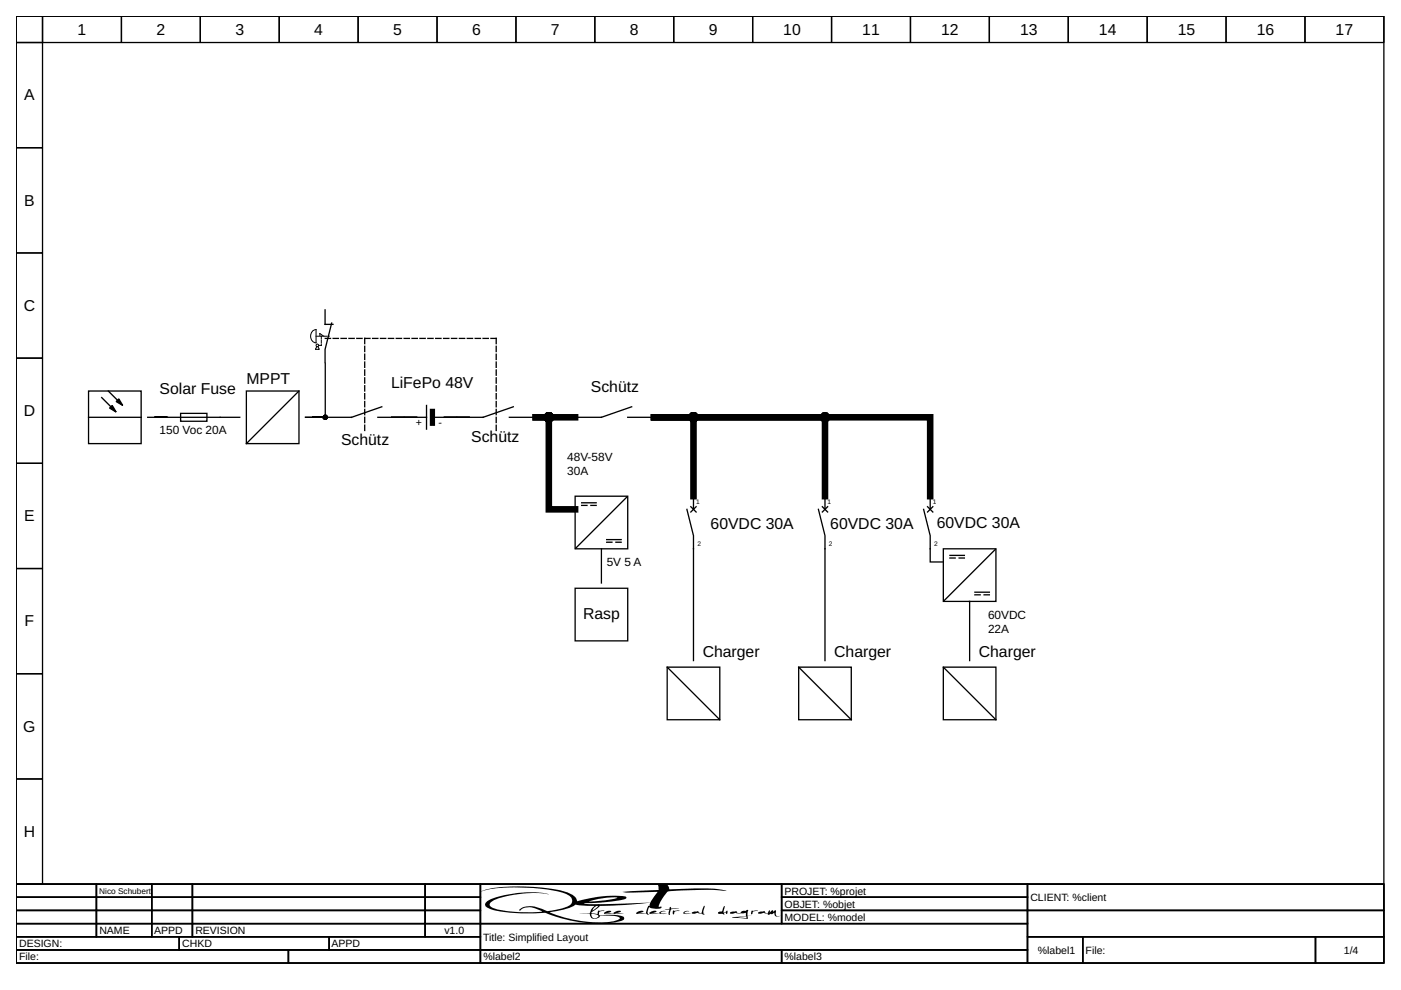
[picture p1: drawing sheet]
<svg xmlns="http://www.w3.org/2000/svg" width="297mm" height="210mm" viewBox="0 0 297 210" stroke-linecap="round" stroke-linejoin="round" font-family="sans-serif">
<g fill="none" stroke="#000" stroke-width=".28">
<path d="M3.4 3.4h290v184.1h-290zM3.4 3.4h5.6v5.6h-5.6zM3.4 9h5.6v22.3h-5.6zM9 3.4h16.7v5.6h-16.7zM25.7 3.4h16.8v5.6h-16.8zM42.5 3.4h16.7v5.6h-16.7zM59.2 3.4h16.7v5.6h-16.7zM75.9 3.4h16.8v5.6h-16.8zM92.7 3.4h16.7v5.6h-16.7zM109.4 3.4h16.7v5.6h-16.7zM126.1 3.4h16.7v5.6h-16.7zM142.8 3.4h16.8v5.6h-16.8z"/>
<path d="M159.6 3.4h16.7v5.6h-16.7zM176.3 3.4h16.7v5.6h-16.7zM193 3.4h16.8v5.6h-16.8zM209.8 3.4h16.7v5.6h-16.7zM226.5 3.4h16.7v5.6h-16.7zM243.2 3.4h16.8v5.6h-16.8zM260 3.4h16.7v5.6h-16.7zM276.7 3.4h16.7v5.6h-16.7zM3.4 31.3h5.6v22.3h-5.6zM3.4 53.6h5.6v22.3h-5.6zM3.4 75.9h5.6v22.3h-5.6zM68.9 65.7v3.1h1.7"/>
<path d="M69 77v11.5h-4.2h9.7l6.5-2.3M70.3 68.5l-1.4 5.6v2.8M3.4 98.2h5.6v22.3h-5.6zM18.8 82.9h11.1v11.2h-11.1zM18.8 88.5h11.1M21.6 84.3l2.8 2.8M23 82.9l2.7 2.8M31.3 88.5h19.5M38.3 87.6h5.6v1.7h-5.6zM52.2 82.9h11.2v11.2h-11.2zM63.4 82.9l-11.2 11.2M80.1 88.5h10.3"/>
<path d="M82.9 88.5h5.6zM90.4 86v5M94.1 88.5h5.5zM108 88.5h5.6M108.8 86.2l-6.4 2.3h-10.3M133.1 88.5h5.6M133.9 86.2l-6.4 2.3h-5.6M121.9 105.2h11.2v11.2h-11.2zM123.3 107.2h1.1M123.3 106.6h3.1M125.3 107.2h1.1M127.5 116.4v7.2"/>
<path d="M128.6 115h1.1M128.6 114.4h3.1M130.6 115h1.1M133 105.3l-11 11M145.6 108l1.4 5.6v26.5M146.5 107.4l1.1 1.2M147 105.2v2.8M147.6 107.4l-1.1 1.2M173.5 108l1.4 5.6v26.5M174.4 107.4l1.1 1.2M174.9 105.2v2.8M175.5 107.4l-1.1 1.2"/>
<path d="M195.8 108l1.4 5.6v5.5h2.8M196.7 107.4l1.1 1.2M197.2 105.2v2.8M197.8 107.4l-1.1 1.2M200 116.4h11.2v11.1h-11.2zM201.4 118.3h1.1M201.4 117.8h3.1M203.4 118.3h1.1M211.1 116.5l-11 10.9M3.4 120.5h5.6v22.3h-5.6zM121.9 124.7h11.2v11.2h-11.2zM205.6 127.5v12.6"/>
<path d="M206.7 126.1h1.1M206.7 125.6h3.1M208.6 126.1h1.2M3.4 142.8h5.6v22.4h-5.6zM141.5 141.5h11.1v11.1h-11.1zM141.5 141.5l11.1 11.1M169.3 141.5h11.2v11.1h-11.2zM169.3 141.5l11.2 11.1M200 141.5h11.2v11.1h-11.2zM200 141.5l11.2 11.1M3.4 165.2h5.6v22.3h-5.6zM3.4 187.5h290v16.7h-290z"/>
<path d="M3.4 187.5h17v2.7h-17zM3.4 190.2h17v2.8h-17zM3.4 193h17v2.8h-17zM3.4 195.8h17v2.8h-17zM3.4 198.6h34.6v2.8h-34.6zM20.4 187.5h11.8v2.7h-11.8zM20.4 190.2h11.8v2.8h-11.8zM20.4 193h11.8v2.8h-11.8zM20.4 195.8h11.8v2.8h-11.8zM32.2 187.5h8.6v2.7h-8.6zM32.2 190.2h8.6v2.8h-8.6zM32.2 193h8.6v2.8h-8.6z"/>
<path d="M32.2 195.8h8.6v2.8h-8.6zM38 198.6h31.8v2.8h-31.8zM40.8 187.5h49.4v2.7h-49.4zM40.8 190.2h49.4v2.8h-49.4zM40.8 193h49.4v2.8h-49.4zM40.8 195.8h49.4v2.8h-49.4zM69.8 198.6h32.1v2.8h-32.1zM90.2 187.5h11.7v2.7h-11.7zM90.2 190.2h11.7v2.8h-11.7zM90.2 193h11.7v2.8h-11.7zM90.2 195.8h11.7v2.8h-11.7zM101.9 187.5h63.8v8.3h-63.8z"/>
<path d="M101.9 195.8h115.9v5.6h-115.9zM165.7 187.5h52.1v2.7h-52.1zM165.7 190.2h52.1v2.8h-52.1zM165.7 193h52.1v2.8h-52.1zM217.8 187.5h75.6v5.5h-75.6zM217.8 193h75.6v5.6h-75.6zM217.8 198.6h11.8v5.6h-11.8zM229.6 198.6h49.3v5.6h-49.3zM278.9 198.6h14.5v5.6h-14.5zM3.4 201.4h57.8v2.8h-57.8zM61.2 201.4h40.7v2.8h-40.7zM101.9 201.4h63.8v2.8h-63.8z"/>
<path d="M165.7 201.4h52.1v2.8h-52.1z"/>
</g>
<g fill="#000">
<path d="M128.2 193.4l.7-.3 .7 .1-.2 .2-1 .3a3.6 3.6 0 0 0 2.6-.6l.7 .1-1.3 .4h1.8a3.7 3.7 0 0 1-2.2 0l-1.8 .2-.1-.1zM137.7 193.5l1.2-.4 .3 .1-1.2 .4h1.7a1.15 1.15 0 0 1 1.4-.4l-.6 .1-.4 .3 .3 .1 1-.1-.7 .2-1-.2-1.8 .2-.3-.2zM140.9 192.8l1-.1 .2-.4h.1l.1 .3h1.1l.6 .1h-.9a.93 .93 0 0 0-.9 .3 .93 .93 0 0 0-.2 1l-.2-.1 .1-1.1zM142.8 193.1h1.3l-.1 .1a.86 .86 0 0 0-1.2 .7l-.2-.2zM145 193.4l.8-.3 .3 .1a.62 .62 0 0 0-.9 .4h1.4l-.7 .2-.9-.1h-.1zM146.7 193.4l.2-.1a1.08 1.08 0 0 1 1.4 .2h.5l.4-1.4h.1l-.2 1.3v.1l.3 .1-.2 .1 .3 .2-1.6-.4-.3 .1a.74 .74 0 0 1-.9 0zM153.5 192.1l.2 .1-.3 1.3 .7-.4v.7l-.1-.1-.2-.3-.3 .3 .1 .2-1.3-.2v-.3l.8-.2zM159.4 193.1l1.1-.1 .1 .2a.9 .9 0 0 0-1.2 .7l-.2-.3zM160.8 193.5l1.2-.4 .2 .3 .5 .2 .4-.6 .1 .1v.4l.5-.5h.2v.3l.4-.3h.2v.2a.76 .76 0 0 0 .4 1.1l.6-.2a.8 .8 0 0 1-.9 .2 .8 .8 0 0 1-.5-.8l-.4 .3-.3-.1-.5 .3-.1-.3-1.2-.1a.74 .74 0 0 1-.9 0z"/>
<path d="M101.9 189.1a33.7 33.7 0 0 1 12-.7 16.7 16.7 0 0 1 6.9 1.6 1.3 1.3 0 0 1 .4 1.4 1.3 1.3 0 0 1-1.2 .9l-2.5 .7a2.9 2.9 0 0 1-2.9-.4 4.5 4.5 0 0 0-4.5 .3l.2 .2a3.1 3.1 0 0 1 3.6-.3l1.1 .5-2.8 .1a24.5 24.5 0 0 1-7.9-1l-.5-.5a1.88 1.88 0 0 1 1.7-1.4 23.7 23.7 0 0 1 10.9-.9 22 22 0 0 0-12.7 1.2 .96 .96 0 0 0-.7 1.4 13.8 13.8 0 0 0 6.6 1.4h4.7a3.2 3.2 0 0 1 2.6 .4 25.9 25.9 0 0 0 14.9 1.2l.5-.2v-.3l-.1-.4-.5-.1-1.6-.2h-3a.58 .58 0 0 1 0-.6 .58 .58 0 0 1 .6-.2l.5-.1h-1.3l-.2 .7-1.3-.3 1.8-1.4 5.2-.2 5.5-.5-.2 .6-.3 .1-.5 1.5h-1.7l1.2-.4a1.21 1.21 0 0 0-1.5 .5l.9 .1 1.2-.2 .3 .3h.3a.86 .86 0 0 1-.1-1.3l.2-.3a2.94 2.94 0 0 0 2.3 .3l.3-.4-.6 .1a5.5 5.5 0 0 1 1.8-3.2l3-.3a53.5 53.5 0 0 1 9.5 .1l-3.3-.5-8.8 .1a1.09 1.09 0 0 0-1.5-1l-.9 .2 .1 1-7.7 .4 1.5 .2 6-.2-1.5 2.3-10.4 .3h-2.8l-.9-.2 3.8-.2 4.2-.5a.94 .94 0 0 0 1-.5l-.1-.2a25 25 0 0 0-10.3 1l-.1-.3a3 3 0 0 0-2.5-1.7 40.9 40.9 0 0 0-16.9-.4zM124.9 191.1a15.3 15.3 0 0 1 6-.8l-2.2 .5zM116.5 193.4h.1a13 13 0 0 0 5.5-1.6l3.9 .3-.7 .8-.3 .7-2.2 .2 2.3-.1a1.18 1.18 0 0 0 .9 1.2 1.18 1.18 0 0 0 1.3-.7l1-.1a6.3 6.3 0 0 1 3.1 .5 .84 .84 0 0 1-.9 .6 25.6 25.6 0 0 1-14-1.8zM126.1 192.3l.7-.2-1.2 1zM125.4 193.7l1.1 .2 .4 .2-.1 .2a.75 .75 0 0 1-.9 .4 .75 .75 0 0 1-.5-1z"/>
<path d="M154.8 193.4v.2a.92 .92 0 0 0 1.2-.1l.6 .2 1.5-.2v.7l-3 .3 3.4 .3v-.6l1-.1-1 .1 .1-1a.23 .23 0 0 0-.2-.3 .23 .23 0 0 0-.3 .2 .84 .84 0 0 0-1.1 .5 .63 .63 0 0 1-.9-.4zM156.3 194.5l1.9-.2 .1 .2-.1 .2z"/>
</g>
<path d="M69 71.7h36.2M105.2 71.7v19.6M77.3 91.3v-19.6" fill="none" stroke="#000" stroke-width=".28" stroke-dasharray="1.1 .6"/>
<g fill="#000" stroke="#000" stroke-width=".28">
<path d="M23.8 86l.8 1.4-1.4-.9zM24.6 85.1l.6-.5 .8 1.4z"/>
<path d="M91.3 86.8h.8v3.4h-.8z" fill-rule="evenodd"/>
<circle cx="69" cy="88.5" r=".42"/>
</g>
<g fill="none" stroke="#000" stroke-width=".21">
<path d="M66.3 70.2l.7-.3v2.8a1.43 1.43 0 0 1-1.2-1.1 1.43 1.43 0 0 1 .5-1.4zM67.1 73.5l-.2 .6h.8l-.3-.6M67.8 71.3v-.6l.8 .6"/>
<circle cx="67.3" cy="73.2" r=".28"/>
</g>
<path d="M67 71.3h2.8M68.1 73.2h-.5M68.1 71.3v1.9" fill="none" stroke="#000" stroke-width=".21" stroke-dasharray=".6 .3"/>
<path d="M121.9 88.5h-8.3h2.8v19.5h5.5M138.7 88.5h8.3v16.7M138.7 88.5h36.2v16.7M138.7 88.5h58.5v16.7" fill="none" stroke="#000" stroke-width="1.4"/>
<g fill="#000" stroke="#000" stroke-width="1.4">
<circle cx="116.4" cy="88.5" r=".42"/>
<circle cx="147" cy="88.5" r=".42"/>
<circle cx="174.9" cy="88.5" r=".42"/>
</g>
<g font-size="3.3">
<text x="16.4" y="7.3">1</text>
<text x="33.2" y="7.3">2</text>
<text x="49.9" y="7.3">3</text>
<text x="66.6" y="7.3">4</text>
<text x="83.4" y="7.3">5</text>
<text x="100.1" y="7.3">6</text>
<text x="116.8" y="7.3">7</text>
<text x="133.6" y="7.3">8</text>
<text x="150.3" y="7.3">9</text>
<text x="166.1" y="7.3">10</text>
<text x="182.8" y="7.3">11</text>
<text x="199.5" y="7.3">12</text>
<text x="216.3" y="7.3">13</text>
<text x="233" y="7.3">14</text>
<text x="249.7" y="7.3">15</text>
<text x="266.5" y="7.3">16</text>
<text x="283.2" y="7.3">17</text>
<text x="5.1" y="21.3">A</text>
<text x="5.1" y="43.6">B</text>
<text x="5" y="65.9">C</text>
<text x="33.8" y="83.5">Solar Fuse</text>
<text x="52.2" y="81.5">MPPT</text>
<text x="82.9" y="82.3">LiFePo 48V</text>
<text x="125.3" y="83.2">Schütz</text>
<text x="5" y="88.2">D</text>
<text x="72.3" y="94.3">Schütz</text>
<text x="99.9" y="93.8">Schütz</text>
<text x="5.1" y="110.5">E</text>
<text x="150.7" y="112.2">60VDC 30A</text>
<text x="176" y="112.2">60VDC 30A</text>
<text x="198.6" y="111.9">60VDC 30A</text>
<text x="123.6" y="131.1">Rasp</text>
<text x="5.2" y="132.8">F</text>
<text x="149" y="139.2">Charger</text>
<text x="176.9" y="139.2">Charger</text>
<text x="207.5" y="139.2">Charger</text>
<text x="4.9" y="155.1">G</text>
<text x="5" y="177.4">H</text>
</g>
<g font-size="2.5">
<text x="33.8" y="92.1">150 Voc 20A</text>
<text x="120.3" y="97.7">48V-58V</text>
<text x="120.3" y="100.7">30A</text>
<text x="128.6" y="120">5V 5 A</text>
<text x="209.5" y="131.1">60VDC</text>
<text x="209.5" y="134.2">22A</text>
</g>
<g font-size="2.2">
<text x="88.2" y="90.3">+</text>
<text x="92.9" y="90.3">-</text>
<text x="166.3" y="189.7">PROJET: %projet</text>
<text x="218.5" y="191.1">CLIENT: %client</text>
<text x="166.3" y="192.5">OBJET: %objet</text>
<text x="166.3" y="195.3">MODEL: %model</text>
<text x="4.1" y="200.8">DESIGN:</text>
<text x="4.1" y="203.6">File:</text>
<text x="21.1" y="198.1">NAME</text>
<text x="32.7" y="198.1">APPD</text>
<text x="38.6" y="200.8">CHKD</text>
<text x="41.4" y="198.1">REVISION</text>
<text x="70.3" y="200.8">APPD</text>
<text x="94.2" y="198.1">v1.0</text>
<text x="102.4" y="199.4">Title: Simplified Layout</text>
<text x="102.5" y="203.6">%label2</text>
<text x="166.3" y="203.6">%label3</text>
<text x="220.1" y="202.2">%label1</text>
<text x="230.2" y="202.2">File:</text>
<text x="284.9" y="202.2">1/4</text>
</g>
<text font-size="1.8" x="21" y="189.5">Nico Schubert</text>
<g font-size="1.4">
<text x="147.6" y="106.9">1</text>
<text x="175.5" y="106.9">1</text>
<text x="197.8" y="106.9">1</text>
<text x="147.9" y="115.8">2</text>
<text x="175.7" y="115.8">2</text>
<text x="198.1" y="115.8">2</text>
</g>
</svg>
